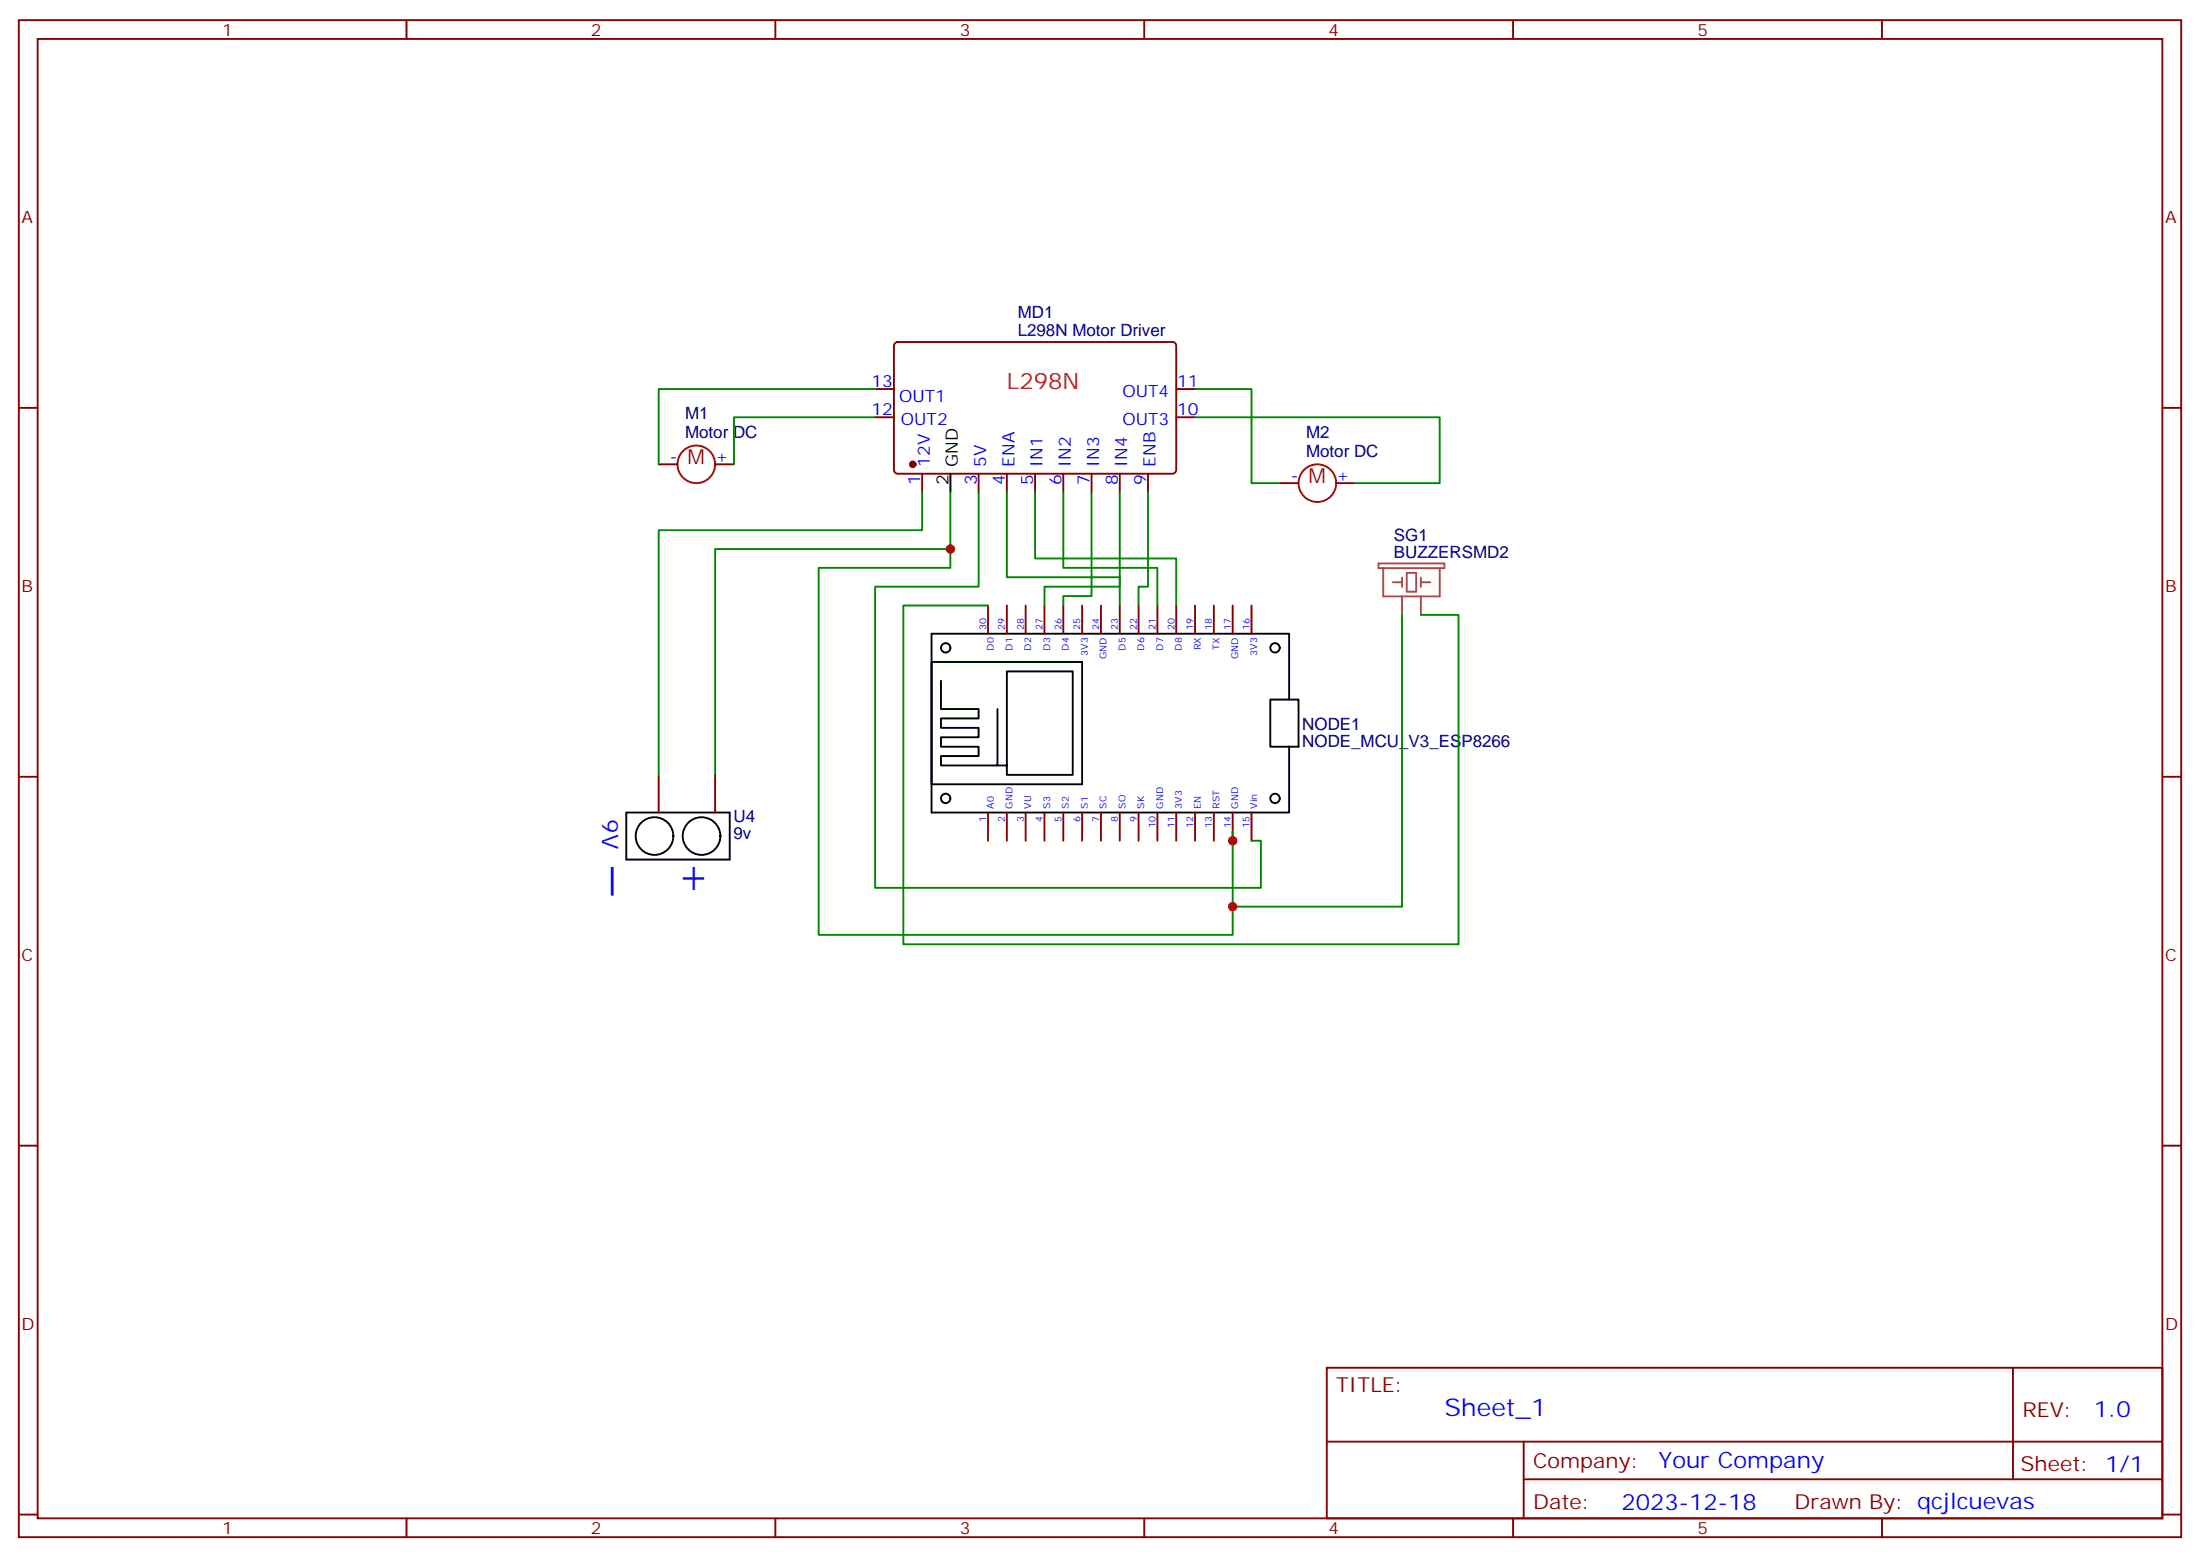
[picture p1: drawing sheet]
<svg xmlns="http://www.w3.org/2000/svg" width="412mm" height="292mm" viewBox="0 0 412 292" stroke-linecap="round" stroke-linejoin="round" font-family="sans-serif">
<g fill="none" stroke="#870000" stroke-width=".35">
<path d="M3.5 3.8h405.4v284.3h-405.4zM7.1 7.3h398.2v277.3h-398.2zM76.2 3.8v3.5M145.3 3.8v3.5M214.5 3.8v3.5M283.6 3.8v3.5M352.8 3.8v3.5M3.5 76.4h3.6M164 72.9h3.6M164 78.2h3.6M167.8 64.3l.5-.2h51.5a.71 .71 0 0 1 .7 .7v23.3a.76 .76 0 0 1-.7 .7h-51.5a.76 .76 0 0 1-.7-.7v-23.3zM220.5 72.9h3.5"/>
<path d="M220.5 78.2h3.5M405.3 76.4h3.6M123.5 87h3.5M134.1 87h3.5M172.9 88.8v3.5M183.4 88.8v3.5M188.7 88.8v3.5M194 88.8v3.5M199.3 88.8v3.5M204.6 88.8v3.5M209.9 88.8v3.5M215.2 88.8v3.5"/>
<path d="M239.9 90.6h3.5M250.5 90.6h3.5M185.2 113.5v5.3M188.7 113.5v5.3M192.3 113.5v5.3M195.8 113.5v5.3M199.3 113.5v5.3M202.8 113.5v5.3M206.4 113.5v5.3M209.9 113.5v5.3M213.4 113.5v5.3M217 113.5v5.3"/>
<path d="M220.5 113.5v5.3M224 113.5v5.3M227.5 113.5v5.3M231.1 113.5v5.3M234.6 113.5v5.3M3.5 145.6h3.6M123.5 145.2v7.1M134.1 145.2v7.1M185.2 152.3v5.3M188.7 152.3v5.3M192.3 152.3v5.3M195.8 152.3v5.3"/>
<path d="M199.3 152.3v5.3M202.8 152.3v5.3M206.4 152.3v5.3M209.9 152.3v5.3M213.4 152.3v5.3M217 152.3v5.3M220.5 152.3v5.3M224 152.3v5.3M227.5 152.3v5.3M231.1 152.3v5.3M234.6 152.3v5.3M405.3 145.6h3.6"/>
<path d="M3.5 214.7h3.6M405.3 214.7h3.6M248.7 256.4h156.6v28.2h-156.6zM377.3 256.4v20.9M248.7 270.2h156.5M285.6 277.3h119.6M285.6 270.2v14.1M3.5 283.9h3.6M76.2 284.6v3.5M145.3 284.6v3.5M214.5 284.6v3.5M283.6 284.6v3.5"/>
<path d="M352.8 284.6v3.5M405.3 283.9h3.6"/>
</g>
<circle cx="171.1" cy="87" r=".53" fill="#870000" stroke="#870000" stroke-width=".35"/>
<g fill="none" stroke="#000" stroke-width=".35">
<path d="M178.2 88.8v3.5M174.6 124.1h28.2v22.9h-28.2zM176.4 127.6v5.3h7v1.8h-7v1.7h7v1.8h-7v1.7h7v1.8h-7v1.8h10.6v-10.6M238.1 131.1h5.3v8.8h-5.3zM241.7 131.1v-12.3h-67.1v33.5h67.1v-12.4M117.4 152.3h19.4v8.8h-19.4zM187 143.5h1.7v1.7h12.4v-19.4h-12.4v17.7"/>
<circle cx="177.3" cy="121.4" r=".88"/>
<circle cx="239" cy="121.4" r=".88"/>
<circle cx="122.7" cy="156.7" r="3.5"/>
<circle cx="131.5" cy="156.7" r="3.5"/>
<circle cx="177.3" cy="149.6" r=".88"/>
<circle cx="239" cy="149.6" r=".88"/>
</g>
<g fill="none" stroke="#a10000" stroke-width=".35">
<circle cx="130.5" cy="87" r="3.5"/>
<circle cx="246.9" cy="90.6" r="3.5"/>
</g>
<g fill="none" stroke="#008700" stroke-width=".35">
<path d="M164 78.2h-26.4v8.8M164 72.9h-40.5v14.1M224 78.2h45.9v12.4h-15.9M224 72.9h10.6v17.7h5.3M172.9 92.3v7.1h-49.4v45.8M178.2 92.3v10.6h-44.1v42.3M183.4 92.3v17.7h-19.4v56.4h72.4v-8.8h-1.8M188.7 92.3v15.9h21.2v5.3M194 92.3v12.4h26.5v8.8M199.3 92.3v14.1h17.7v7.1M204.6 92.3v19.4h-5.3v1.8M209.9 92.3v17.7h-14.1v3.5"/>
<path d="M215.2 92.3v17.7h-1.8v3.5M178.2 102.9v3.5h-24.7v68.8h77.6v-19.4M185.2 113.5h-15.9v63.5h104.1v-61.7h-7.1M262.8 115.3v54.6h-31.7"/>
</g>
<path d="M258.4 105.6h12.4v.9h-12.4zM259.3 106.5v5.3h10.6v-5.3M261.1 109.1h1.7M262.8 108.3v1.7M262.8 111.8v3.5M263.7 107.4h1.8v3.5h-1.8zM266.3 109.1h1.8M266.3 108.3v1.7M266.3 111.8v3.5" fill="none" stroke="#a64a4a" stroke-width=".35"/>
<g fill="#c00">
<circle cx="178.2" cy="102.9" r=".88"/>
<circle cx="231.1" cy="157.6" r=".88"/>
<circle cx="231.1" cy="169.9" r=".88"/>
</g>
<g font-size="8.5" fill="#00f">
<text x="127.9" y="161.1" transform="rotate(90 127.9 161.1)">+</text>
<text x="115.5" y="162.5" transform="rotate(90 115.5 162.5)">_</text>
</g>
<text font-size="4.6" fill="#00f" x="270.8" y="265.4">Sheet_1</text>
<text font-size="4.2" fill="#f00" x="188.7" y="72.9">L298N</text>
<g font-size="4.2" fill="#00f">
<text x="112.9" y="153.6" transform="rotate(90 112.9 153.6)">9V</text>
<text x="392.5" y="265.6">1.0</text>
<text x="310.9" y="275.2">Your Company</text>
<text x="304" y="283">2023-12-18</text>
</g>
<g font-size="3.9" fill="#a00000">
<text x="128.9" y="87">M</text>
<text x="245.3" y="90.6">M</text>
</g>
<g font-size="3.9" fill="#800">
<text x="250.5" y="260.9">TITLE:</text>
<text x="379.1" y="265.6">REV:</text>
<text x="287.4" y="275.1">Company:</text>
<text x="378.7" y="275.8">Sheet: 1/1</text>
<text x="287.4" y="282.8">Date:</text>
<text x="336.4" y="282.9">Drawn By: qcjlcuevas</text>
</g>
<g font-size="3.2" fill="#800">
<text x="41.6" y="6.8">1</text>
<text x="110.8" y="6.8">2</text>
<text x="179.9" y="6.8">3</text>
<text x="249.1" y="6.8">4</text>
<text x="318.2" y="6.8">5</text>
<text x="4.1" y="41.9">A</text>
<text x="405.9" y="41.9">A</text>
<text x="4.1" y="111">B</text>
<text x="405.9" y="111">B</text>
<text x="4.1" y="180.2">C</text>
<text x="405.9" y="180.2">C</text>
<text x="4.1" y="249.3">D</text>
<text x="405.9" y="249.3">D</text>
<text x="41.6" y="287.6">1</text>
<text x="110.8" y="287.6">2</text>
<text x="179.9" y="287.6">3</text>
<text x="249.1" y="287.6">4</text>
<text x="318.2" y="287.6">5</text>
</g>
<g font-size="3.2" fill="#000080">
<text x="190.8" y="59.6">MD1</text>
<text x="190.8" y="63">L298N Motor Driver</text>
<text x="128.4" y="82.1">Motor DC</text>
<text x="128.4" y="78.6">M1</text>
<text x="244.8" y="82.1">M2</text>
<text x="244.8" y="85.6">Motor DC</text>
<text x="261.3" y="101.3">SG1</text>
<text x="261.3" y="104.5">BUZZERSMD2</text>
<text x="244.1" y="136.8">NODE1</text>
<text x="244.1" y="140">NODE_MCU_V3_ESP8266</text>
<text x="137.5" y="154.1">U4</text>
<text x="137.5" y="157.3">9v</text>
</g>
<g font-size="3.2" fill="#00f">
<text x="163.4" y="72.6">13</text>
<text x="163.4" y="77.9">12</text>
<text x="168.5" y="75.3">OUT1</text>
<text x="210.4" y="74.3">OUT4</text>
<text x="220.7" y="72.6">11</text>
<text x="220.7" y="77.9">10</text>
<text x="168.9" y="79.6">OUT2</text>
<text x="210.4" y="79.6">OUT3</text>
<text x="125.6" y="86.7">-</text>
<text x="134.1" y="86.7">+</text>
<text x="174.3" y="87.5" transform="rotate(-90 174.3 87.5)">12V</text>
<text x="184.9" y="87.5" transform="rotate(-90 184.9 87.5)">5V</text>
<text x="190.1" y="87.5" transform="rotate(-90 190.1 87.5)">ENA</text>
<text x="195.4" y="87.5" transform="rotate(-90 195.4 87.5)">IN1</text>
<text x="200.7" y="87.5" transform="rotate(-90 200.7 87.5)">IN2</text>
<text x="206" y="87.5" transform="rotate(-90 206 87.5)">IN3</text>
<text x="211.3" y="87.5" transform="rotate(-90 211.3 87.5)">IN4</text>
<text x="216.6" y="87.5" transform="rotate(-90 216.6 87.5)">ENB</text>
<text x="172.5" y="91" transform="rotate(-90 172.5 91)">1</text>
<text x="183.1" y="91" transform="rotate(-90 183.1 91)">3</text>
<text x="188.4" y="91" transform="rotate(-90 188.4 91)">4</text>
<text x="193.7" y="91" transform="rotate(-90 193.7 91)">5</text>
<text x="199" y="91" transform="rotate(-90 199 91)">6</text>
<text x="204.3" y="91" transform="rotate(-90 204.3 91)">7</text>
<text x="209.5" y="91" transform="rotate(-90 209.5 91)">8</text>
<text x="214.8" y="91" transform="rotate(-90 214.8 91)">9</text>
<text x="242" y="90.2">-</text>
<text x="250.5" y="90.2">+</text>
</g>
<g font-size="3.2">
<text x="179.6" y="87.5" transform="rotate(-90 179.6 87.5)">GND</text>
<text x="177.8" y="91" transform="rotate(-90 177.8 91)">2</text>
</g>
<g font-size="1.8" fill="#00f">
<text x="184.9" y="118.1" transform="rotate(-90 184.9 118.1)">30</text>
<text x="188.4" y="118.1" transform="rotate(-90 188.4 118.1)">29</text>
<text x="191.9" y="118.1" transform="rotate(-90 191.9 118.1)">28</text>
<text x="195.4" y="118.1" transform="rotate(-90 195.4 118.1)">27</text>
<text x="199" y="118.1" transform="rotate(-90 199 118.1)">26</text>
<text x="202.5" y="118.1" transform="rotate(-90 202.5 118.1)">25</text>
<text x="206" y="118.1" transform="rotate(-90 206 118.1)">24</text>
<text x="209.5" y="118.1" transform="rotate(-90 209.5 118.1)">23</text>
<text x="213.1" y="118.1" transform="rotate(-90 213.1 118.1)">22</text>
<text x="216.6" y="118.1" transform="rotate(-90 216.6 118.1)">21</text>
<text x="220.1" y="118.1" transform="rotate(-90 220.1 118.1)">20</text>
<text x="223.7" y="118.1" transform="rotate(-90 223.7 118.1)">19</text>
<text x="227.2" y="118.1" transform="rotate(-90 227.2 118.1)">18</text>
<text x="230.7" y="118.1" transform="rotate(-90 230.7 118.1)">17</text>
<text x="234.2" y="118.1" transform="rotate(-90 234.2 118.1)">16</text>
<text x="186.3" y="122" transform="rotate(-90 186.3 122)">D0</text>
<text x="189.8" y="122" transform="rotate(-90 189.8 122)">D1</text>
<text x="193.3" y="122" transform="rotate(-90 193.3 122)">D2</text>
<text x="196.8" y="122" transform="rotate(-90 196.8 122)">D3</text>
<text x="200.4" y="122" transform="rotate(-90 200.4 122)">D4</text>
<text x="203.9" y="122.9" transform="rotate(-90 203.9 122.9)">3V3</text>
<text x="207.4" y="123.5" transform="rotate(-90 207.4 123.5)">GND</text>
<text x="211" y="122" transform="rotate(-90 211 122)">D5</text>
<text x="214.5" y="122" transform="rotate(-90 214.5 122)">D6</text>
<text x="218" y="122" transform="rotate(-90 218 122)">D7</text>
<text x="221.5" y="122" transform="rotate(-90 221.5 122)">D8</text>
<text x="225.1" y="121.9" transform="rotate(-90 225.1 121.9)">RX</text>
<text x="228.6" y="121.8" transform="rotate(-90 228.6 121.8)">TX</text>
<text x="232.1" y="123.5" transform="rotate(-90 232.1 123.5)">GND</text>
<text x="235.7" y="122.9" transform="rotate(-90 235.7 122.9)">3V3</text>
<text x="184.9" y="154.1" transform="rotate(-90 184.9 154.1)">1</text>
<text x="186.3" y="151.6" transform="rotate(-90 186.3 151.6)">A0</text>
<text x="188.4" y="154.1" transform="rotate(-90 188.4 154.1)">2</text>
<text x="189.8" y="151.6" transform="rotate(-90 189.8 151.6)">GND</text>
<text x="191.9" y="154.1" transform="rotate(-90 191.9 154.1)">3</text>
<text x="193.3" y="151.6" transform="rotate(-90 193.3 151.6)">VU</text>
<text x="195.4" y="154.1" transform="rotate(-90 195.4 154.1)">4</text>
<text x="196.8" y="151.6" transform="rotate(-90 196.8 151.6)">S3</text>
<text x="199" y="154.1" transform="rotate(-90 199 154.1)">5</text>
<text x="200.4" y="151.6" transform="rotate(-90 200.4 151.6)">S2</text>
<text x="202.5" y="154.1" transform="rotate(-90 202.5 154.1)">6</text>
<text x="203.9" y="151.6" transform="rotate(-90 203.9 151.6)">S1</text>
<text x="206" y="154.1" transform="rotate(-90 206 154.1)">7</text>
<text x="207.4" y="151.6" transform="rotate(-90 207.4 151.6)">SC</text>
<text x="209.5" y="154.1" transform="rotate(-90 209.5 154.1)">8</text>
<text x="211" y="151.6" transform="rotate(-90 211 151.6)">SO</text>
<text x="213.1" y="154.1" transform="rotate(-90 213.1 154.1)">9</text>
<text x="214.5" y="151.6" transform="rotate(-90 214.5 151.6)">SK</text>
<text x="216.6" y="155.2" transform="rotate(-90 216.6 155.2)">10</text>
<text x="218" y="151.6" transform="rotate(-90 218 151.6)">GND</text>
<text x="220.1" y="155.2" transform="rotate(-90 220.1 155.2)">11</text>
<text x="221.5" y="151.6" transform="rotate(-90 221.5 151.6)">3V3</text>
<text x="223.7" y="155.2" transform="rotate(-90 223.7 155.2)">12</text>
<text x="225.1" y="151.6" transform="rotate(-90 225.1 151.6)">EN</text>
<text x="227.2" y="155.2" transform="rotate(-90 227.2 155.2)">13</text>
<text x="228.6" y="151.6" transform="rotate(-90 228.6 151.6)">RST</text>
<text x="230.7" y="155.2" transform="rotate(-90 230.7 155.2)">14</text>
<text x="232.1" y="151.6" transform="rotate(-90 232.1 151.6)">GND</text>
<text x="234.2" y="155.2" transform="rotate(-90 234.2 155.2)">15</text>
<text x="235.7" y="151.6" transform="rotate(-90 235.7 151.6)">Vin</text>
</g>
</svg>
